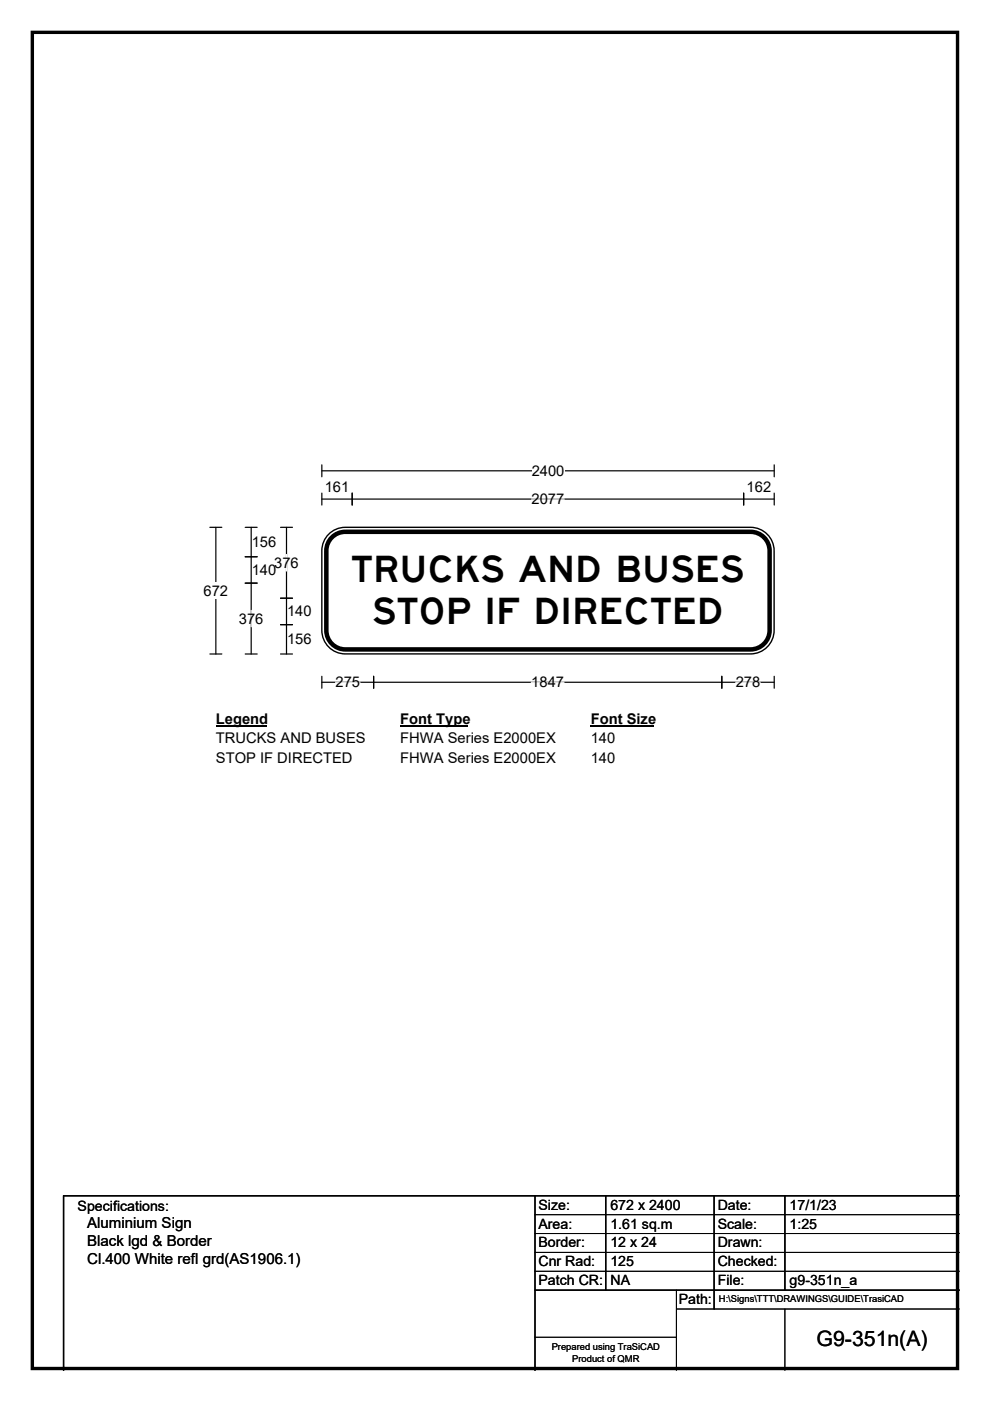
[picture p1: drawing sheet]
<svg xmlns="http://www.w3.org/2000/svg" width="210mm" height="297mm" viewBox="0 0 210 297" stroke-linecap="round" stroke-linejoin="round" font-family="sans-serif">
<path d="M6.9 6.9h196.2v283.3h-196.2z" fill="none" stroke="#000" stroke-width=".72"/>
<path d="M68.3 99.8h95.9M68.3 98.6v2.5M164.2 98.6v2.5" fill="none" stroke="#000" stroke-width=".25"/>
<path d="M112.8 98.1h6.9v3.5h-6.9z" fill="#fff"/>
<g fill="none" stroke="#000" stroke-width=".25">
<path d="M44.5 111.8h2.6M45.8 111.8v26.9M68.3 105.8h95.9M68.3 104.5v2.6M74.7 104.5v2.6M157.7 104.5v2.6M164.2 104.5v2.6M44.5 138.7h2.6M68.3 143.4v2.5M68.3 144.7h95.9M79.2 143.4v2.5M153.1 143.4v2.5"/>
<path d="M164.2 143.4v2.5"/>
</g>
<path d="M112.7 105.8h7M71.2 144.7h5.2M112.7 144.7h6.9M156 144.7h5.2" fill="none" stroke="#fff" stroke-width=".25"/>
<path d="M43.2 123.5h5.2v3.5h-5.2z" fill="#fff"/>
<path d="M52 118h2.5M52 111.8h2.5M53.3 111.8v26.9M59.5 111.8h2.5M60.8 111.8v26.9M52 123.6h2.5M52 138.7h2.5M59.5 138.7h2.5M59.5 126.8h2.5M59.5 132.4h2.5" fill="none" stroke="#000" stroke-width=".25"/>
<path d="M60.8 117.6v3.5M53.3 129.4v3.5" fill="none" stroke="#fff" stroke-width=".25"/>
<path d="M45.8 150.6h10.7v3.5h-10.7z" fill="#fff"/>
<path d="M45.8 153.9h10.7" fill="none" stroke="#000" stroke-width=".32"/>
<path d="M84.9 150.6h14.4v3.5h-14.4z" fill="#fff"/>
<path d="M84.9 153.9h14.4" fill="none" stroke="#000" stroke-width=".32"/>
<path d="M125.3 150.6h13.4v3.5h-13.4z" fill="#fff"/>
<path d="M125.3 153.9h13.4" fill="none" stroke="#000" stroke-width=".32"/>
<g fill="#fff">
<path d="M45.8 154.8h31.6v3.5h-31.6z"/>
<path d="M84.9 154.8h32.9v3.5h-32.9z"/>
<path d="M125.3 154.8h5.2v3.5h-5.2z"/>
<path d="M45.8 159h28.9v3.5h-28.9z"/>
<path d="M84.9 159h32.9v3.5h-32.9z"/>
<path d="M125.3 159h5.2v3.5h-5.2z"/>
</g>
<path d="M69.4 113.6a5 5 0 0 1 3.8-1.8h86a5 5 0 0 1 5 5v16.8a5 5 0 0 1-5 5h-86a5 5 0 0 1-4.9-5v-16.8a5 5 0 0 1 1.1-3.2z" fill-rule="evenodd" fill="#fff" stroke="#fff" stroke-width=".21"/>
<path d="M70.4 113.9a4 4 0 0 1 2.8-1.1h86a4 4 0 0 1 4 4v16.8a4.1 4.1 0 0 1-4 4.1h-86a4 4 0 0 1-4-4.1v-16.8a4 4 0 0 1 1.2-2.9z" fill="none" stroke="#000" stroke-width=".95"/>
<path d="M69.4 113.6a5 5 0 0 1 3.8-1.8h86a5 5 0 0 1 5 5v16.8a5 5 0 0 1-5 5h-86a5 5 0 0 1-4.9-5v-16.8a5 5 0 0 1 1.1-3.2zM113.5 253.5v37M128.5 253.5v20M151.5 253.5v24M166.5 253.5v20M203.5 253.5h-190v37M113.5 273.5h90" fill="none" stroke="#000" stroke-width=".3"/>
<path d="M113.5 257.5h90M113.5 261.5h90M113.5 265.5h90M113.5 269.5h90M143.5 273.5v17M143.5 277.5h60M166.5 277.5v13M113.5 283.5h30" fill="none" stroke="#000" stroke-width=".21"/>
<g font-size="7.7">
<text x="74.5" y="123.4">TRUCKS AND BUSES</text>
<text x="78.9" y="132.2">STOP IF DIRECTED</text>
</g>
<text font-size="4.5" x="173.2" y="285.4">G9-351n(A)</text>
<g font-size="3.2">
<text x="18.5" y="260.4">Aluminium Sign</text>
<text x="18.5" y="264.2">Black lgd &amp; Border</text>
<text x="18.5" y="268.1">Cl.400 White refl grd(AS1906.1)</text>
</g>
<g font-size="3.1">
<text x="112.8" y="100.9">2400</text>
<text x="68.9" y="104.4">161</text>
<text x="112.7" y="106.9">2077</text>
<text x="158.4" y="104.4">162</text>
<text x="53.4" y="116">156</text>
<text x="53.4" y="121.9">140</text>
<text x="58.2" y="120.4">376</text>
<text x="43.2" y="126.3">672</text>
<text x="60.9" y="130.7">140</text>
<text x="50.7" y="132.2">376</text>
<text x="60.9" y="136.6">156</text>
<text x="71.2" y="145.7">275</text>
<text x="112.7" y="145.7">1847</text>
<text x="156" y="145.7">278</text>
<text x="45.8" y="153.5">Legend</text>
<text x="84.9" y="153.5">Font Type</text>
<text x="125.3" y="153.5">Font Size</text>
<text x="45.8" y="157.6">TRUCKS AND BUSES</text>
<text x="45.8" y="161.8">STOP IF DIRECTED</text>
<text x="84.9" y="157.6">FHWA Series E2000EX</text>
<text x="84.9" y="161.8">FHWA Series E2000EX</text>
<text x="125.3" y="157.6">140</text>
<text x="125.3" y="161.8">140</text>
</g>
<g font-size="3">
<text x="16.5" y="256.7">Specifications:</text>
<text x="114.2" y="256.5">Size:</text>
<text x="129.5" y="256.5">672 x 2400</text>
<text x="152.2" y="256.5">Date:</text>
<text x="167.5" y="256.5">17/1/23</text>
<text x="114.2" y="260.5">Area:</text>
<text x="129.5" y="260.5">1.61 sq.m</text>
<text x="152.2" y="260.5">Scale:</text>
<text x="167.5" y="260.5">1:25</text>
<text x="114.2" y="264.5">Border:</text>
<text x="114.2" y="268.5">Cnr Rad:</text>
<text x="129.5" y="264.5">12 x 24</text>
<text x="129.5" y="268.5">125</text>
<text x="152.2" y="264.5">Drawn:</text>
<text x="152.2" y="268.5">Checked:</text>
<text x="114.2" y="272.5">Patch CR:</text>
<text x="129.5" y="272.5">NA</text>
<text x="152.2" y="272.5">File:</text>
<text x="167.5" y="272.5">g9-351n_a</text>
<text x="144" y="276.5">Path:</text>
</g>
<g font-size="2">
<text x="152.5" y="276.1">H:\Signs\TTT\DRAWINGS\GUIDE\TrasiCAD</text>
<text x="117" y="286.3">Prepared using TraSiCAD</text>
<text x="121.4" y="288.7">Product of QMR</text>
</g>
</svg>
